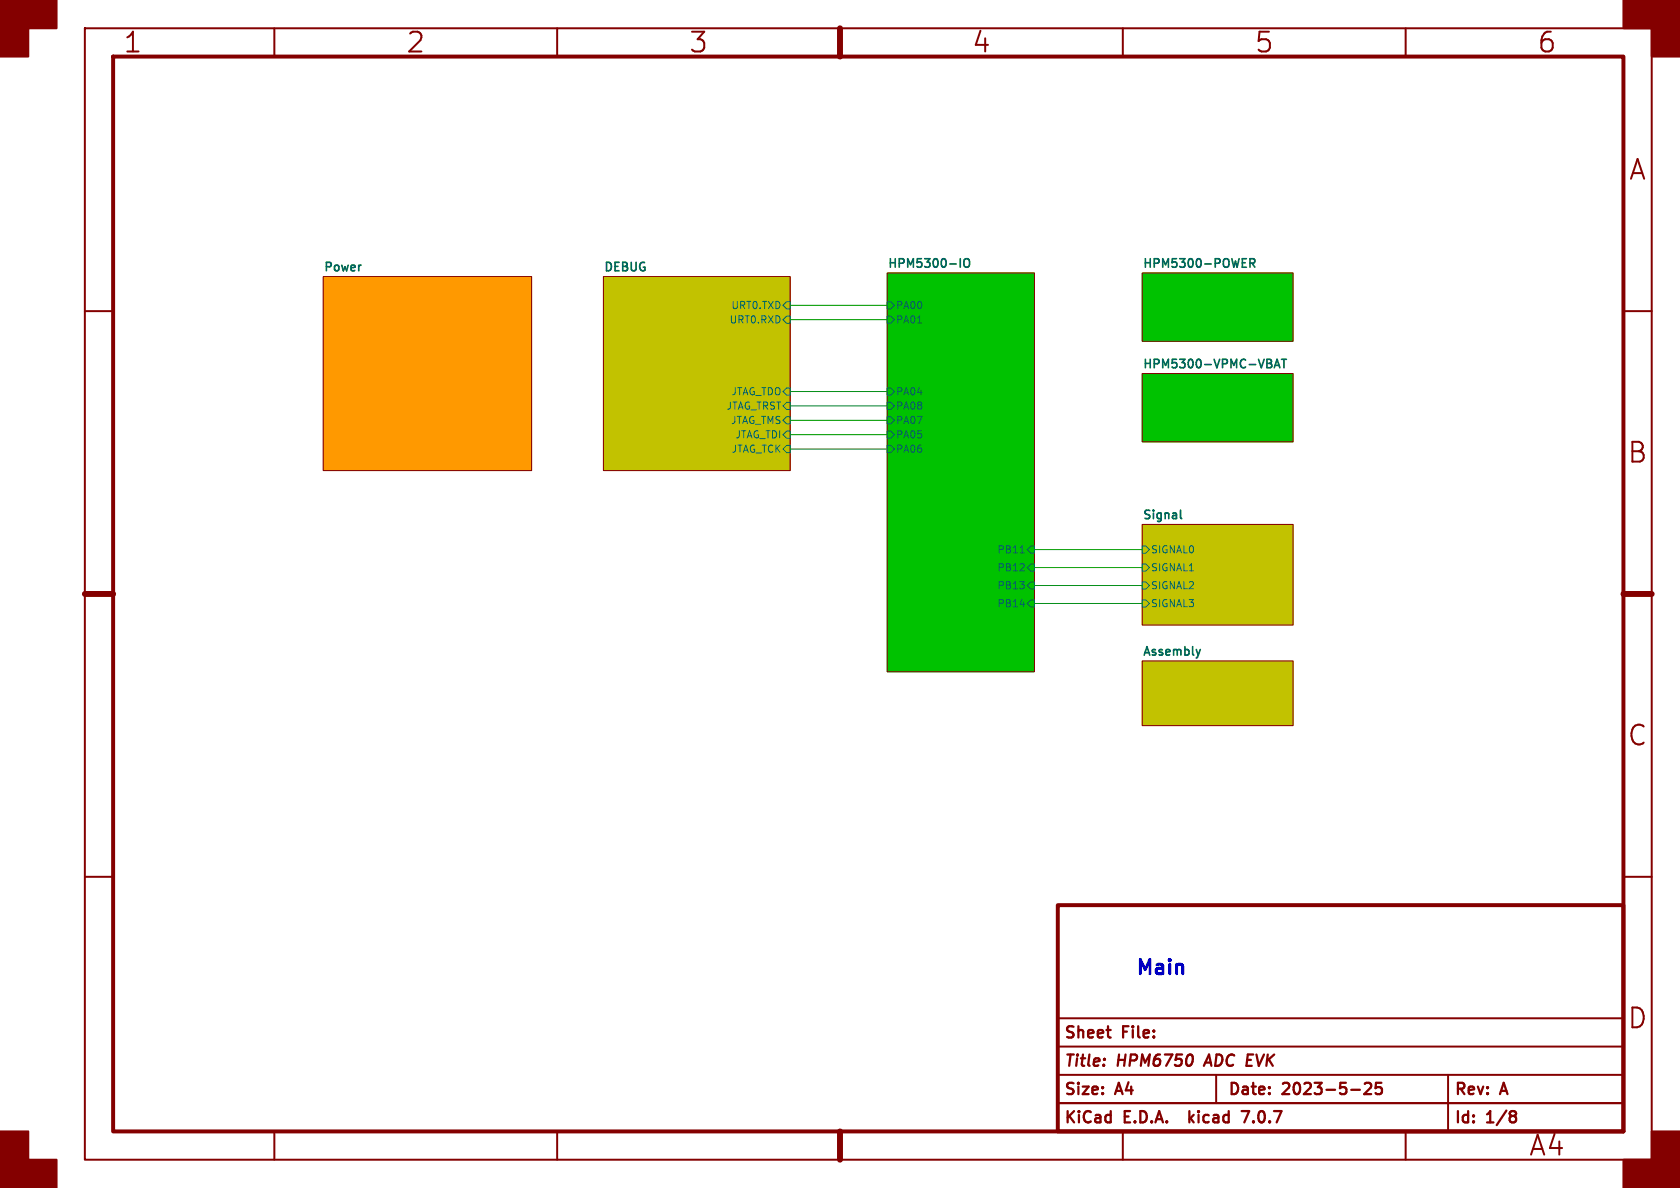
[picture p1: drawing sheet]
<svg xmlns="http://www.w3.org/2000/svg" width="297mm" height="210mm" viewBox="0 0 297 210" stroke-linecap="round" stroke-linejoin="round" font-family="sans-serif">
<g fill="none" stroke="#840000" stroke-width=".35">
<path d="M15 5h277v200h-277zM48.5 5v5M98.5 5v5M148.5 5v5M198.5 5v5M248.5 5v5M15 55h5M287 55h5M15 105h5M287 105h5M15 155h5M287 155h5"/>
<path d="M187 195h100M187 190h100M187 185h100M187 180h100M215 190v5M256 190v10M48.5 200v5M98.5 200v5M148.5 200v5M198.5 200v5M248.5 200v5"/>
</g>
<path d="M20 10h267v190h-267zM187 160h100v40h-100z" fill="none" stroke="#840000" stroke-width=".7"/>
<path d="M148.5 5v5M15 105h5M287 105h5M148.5 200v5" fill="none" stroke="#840000" stroke-width="1.1"/>
<g fill="#840000" stroke="#840000" stroke-width=".35">
<path d="M0 0h10v5h-5v5h-5z"/>
<path d="M0 200h5v5h5v5h-10z"/>
<path d="M287 0h10v10h-5v-5h-5z"/>
<path d="M292 200h5v10h-10v-5h5z"/>
</g>
<path d="M210.3 196.4v2M210.5 197.6l.5 .8M211 197.1l-.7 .7M213.7 186.4l-.9 2M219.5 196.4h1.3l-.8 2M241.3 191.6l.3-.2h.4a.54 .54 0 0 1 .3 .9l-1.1 1.1h1.2M244.2 191.4h-.9l-.1 1 .3-.2 .6 .1 .2 .3-.1 .6-.3 .2h-.4l-.3-.2M267.6 196.4l.4 .4-.1 .3-.3 .2 .4 .3v.4l-.4 .4" fill="none" stroke="#840000" stroke-width=".4"/>
<g fill="#00c200" stroke="#00c200" stroke-width=".18">
<path d="M156.8 48.3h26.1v70.4h-26.1z"/>
<path d="M201.9 66h26.7v12.1h-26.7z"/>
<path d="M201.9 48.3h26.7v12h-26.7z"/>
</g>
<g fill="#c2c200" stroke="#c2c200" stroke-width=".18">
<path d="M201.9 116.8h26.7v11.5h-26.7z"/>
<path d="M201.9 92.7h26.7v17.8h-26.7z"/>
<path d="M106.7 48.9h33v34.3h-33z"/>
</g>
<path d="M57.1 48.9h36.9v34.3h-36.9z" fill="#f90" stroke="#f90" stroke-width=".18"/>
<path d="M57.1 48.9h36.9v34.3h-36.9zM106.7 48.9h33v34.3h-33zM156.8 48.3h26.1v70.4h-26.1zM201.9 48.3h26.7v12h-26.7zM201.9 66h26.7v12.1h-26.7zM201.9 92.7h26.7v17.8h-26.7zM201.9 116.8h26.7v11.5h-26.7z" fill="none" stroke="#840000" stroke-width=".18"/>
<g fill="none" stroke="#006464" stroke-width=".18">
<path d="M139.1 55.9h.6v1.3h-.6l-.7-.7zM139.1 53.3h.6v1.3h-.6l-.7-.6zM156.8 53.3h.7l.6 .7-.6 .6h-.7zM156.8 55.9h.7l.6 .6-.6 .7h-.7zM162.2 57.1h.7M139.1 68.6h.6v1.3h-.6l-.7-.7zM139.1 71.1h.6v1.3h-.6l-.7-.6zM139.1 73.7h.6v1.2h-.6l-.7-.6zM139.1 76.2h.6v1.3h-.6l-.7-.7zM139.1 78.7h.6v1.3h-.6l-.7-.6zM156.8 68.6h.7l.6 .6-.6 .7h-.7zM156.8 78.7h.7l.6 .7-.6 .6h-.7z"/>
<path d="M156.8 73.7h.7l.6 .6-.6 .6h-.7zM156.8 76.2h.7l.6 .6-.6 .7h-.7zM156.8 71.1h.7l.6 .7-.6 .6h-.7zM180.4 97.7h.7M182.2 99.7h.7v1.3h-.7l-.6-.7zM182.2 96.5h.7v1.3h-.7l-.6-.6zM201.9 99.7h.7l.6 .6-.6 .7h-.7zM201.9 96.5h.7l.6 .7-.6 .6h-.7zM182.2 106h.7v1.3h-.7l-.6-.6zM182.2 102.9h.7v1.2h-.7l-.6-.6zM201.9 102.9h.7l.6 .6-.6 .6h-.7zM201.9 106h.7l.6 .7-.6 .6h-.7z"/>
</g>
<path d="M169.8 45.7v1.5M170.6 45.8a.5 .5 0 0 1 .5 0 .5 .5 0 0 1 .3 .4v.5a.5 .5 0 0 1-.5 .6 .5 .5 0 0 1-.5-.6v-.5zM221 46.5l.7-.1 .1-.2v-.3l-.2-.2h-.6v1.5M221.3 46.5l.5 .7M225.3 65l.5-1.5 .5 1.5M225.4 64.6h.7M226.6 63.5h.8M227 63.5v1.5M208.8 91.6l.1 .1" fill="none" stroke="#006464" stroke-width=".3"/>
<path d="M139.7 56.5h17.1M139.7 54h17.1M139.7 71.8h17.1M139.7 76.8h17.1M139.7 79.4h17.1M139.7 74.3h17.1M139.7 69.2h17.1M182.9 97.2h19M182.9 106.7h19M182.9 103.5h19M182.9 100.3h19" fill="none" stroke="#009600" stroke-width=".18"/>
<g font-size="4.9" fill="#840000">
<text x="21.7" y="9.8">1</text>
<text x="71.7" y="9.8">2</text>
<text x="121.7" y="9.8">3</text>
<text x="171.7" y="9.8">4</text>
<text x="221.7" y="9.8">5</text>
<text x="271.7" y="9.8">6</text>
<text x="287.8" y="32.3">A</text>
<text x="287.6" y="82.3">B</text>
<text x="287.6" y="132.3">C</text>
<text x="287.6" y="182.3">D</text>
<text x="270.2" y="204.8">A4</text>
</g>
<text font-size="3.5" fill="#0000c2" x="200.7" y="172.5">Main</text>
<g font-size="2.8" fill="#840000">
<text x="188" y="184.1">Sheet</text>
<text x="198.6" y="184.1">File:</text>
<text x="188" y="189.1">Title:</text>
<text x="197.7" y="189.1">HPM6750</text>
<text x="214" y="189.1">ADC EVK</text>
<text x="188" y="194.1">Size:</text>
<text x="197.5" y="194.1">A4</text>
<text x="217" y="194.1">Date:</text>
<text x="226.9" y="194.1">2023-5-25</text>
<text x="257" y="194.1">Rev:</text>
<text x="265.5" y="194.1">A</text>
<text x="188" y="199.1">KiCad</text>
<text x="198.9" y="199.1">E.D.A.</text>
<text x="211.9" y="199.1">kicad</text>
<text x="222.2" y="199.1">7.0.7</text>
<text x="257" y="199.1">Id:</text>
<text x="263" y="199.1">1/8</text>
</g>
<g font-size="2.1" fill="#006464">
<text x="156.8" y="47.4">HPM5300-IO</text>
<text x="201.9" y="47.4">HPM5300-POWER</text>
<text x="57.1" y="48.1">Power</text>
<text x="106.7" y="48.1">DEBUG</text>
<text x="201.9" y="65.2">HPM5300-VPMC-VBAT</text>
<text x="201.9" y="91.9">Signal</text>
<text x="201.9" y="116">Assembly</text>
</g>
<g font-size="1.8" fill="#006464">
<text x="128.9" y="57.4">URT0.RXD</text>
<text x="129.2" y="54.8">URT0.TXD</text>
<text x="158.3" y="54.8">PA00</text>
<text x="158.3" y="57.4">PA01</text>
<text x="129.2" y="70.1">JTAG_TDO</text>
<text x="158.3" y="70.1">PA04</text>
<text x="128.4" y="72.6">JTAG_TRST</text>
<text x="129.1" y="75.2">JTAG_TMS</text>
<text x="129.9" y="77.7">JTAG_TDI</text>
<text x="158.3" y="75.2">PA07</text>
<text x="158.3" y="77.7">PA05</text>
<text x="158.3" y="72.6">PA08</text>
<text x="129.3" y="80.2">JTAG_TCK</text>
<text x="158.3" y="80.2">PA06</text>
<text x="176.3" y="101.2">PB12</text>
<text x="176.3" y="98">PB11</text>
<text x="203.4" y="101.2">SIGNAL1</text>
<text x="203.4" y="98">SIGNAL0</text>
<text x="176.3" y="107.5">PB14</text>
<text x="176.3" y="104.4">PB13</text>
<text x="203.4" y="104.4">SIGNAL2</text>
<text x="203.4" y="107.5">SIGNAL3</text>
</g>
</svg>
